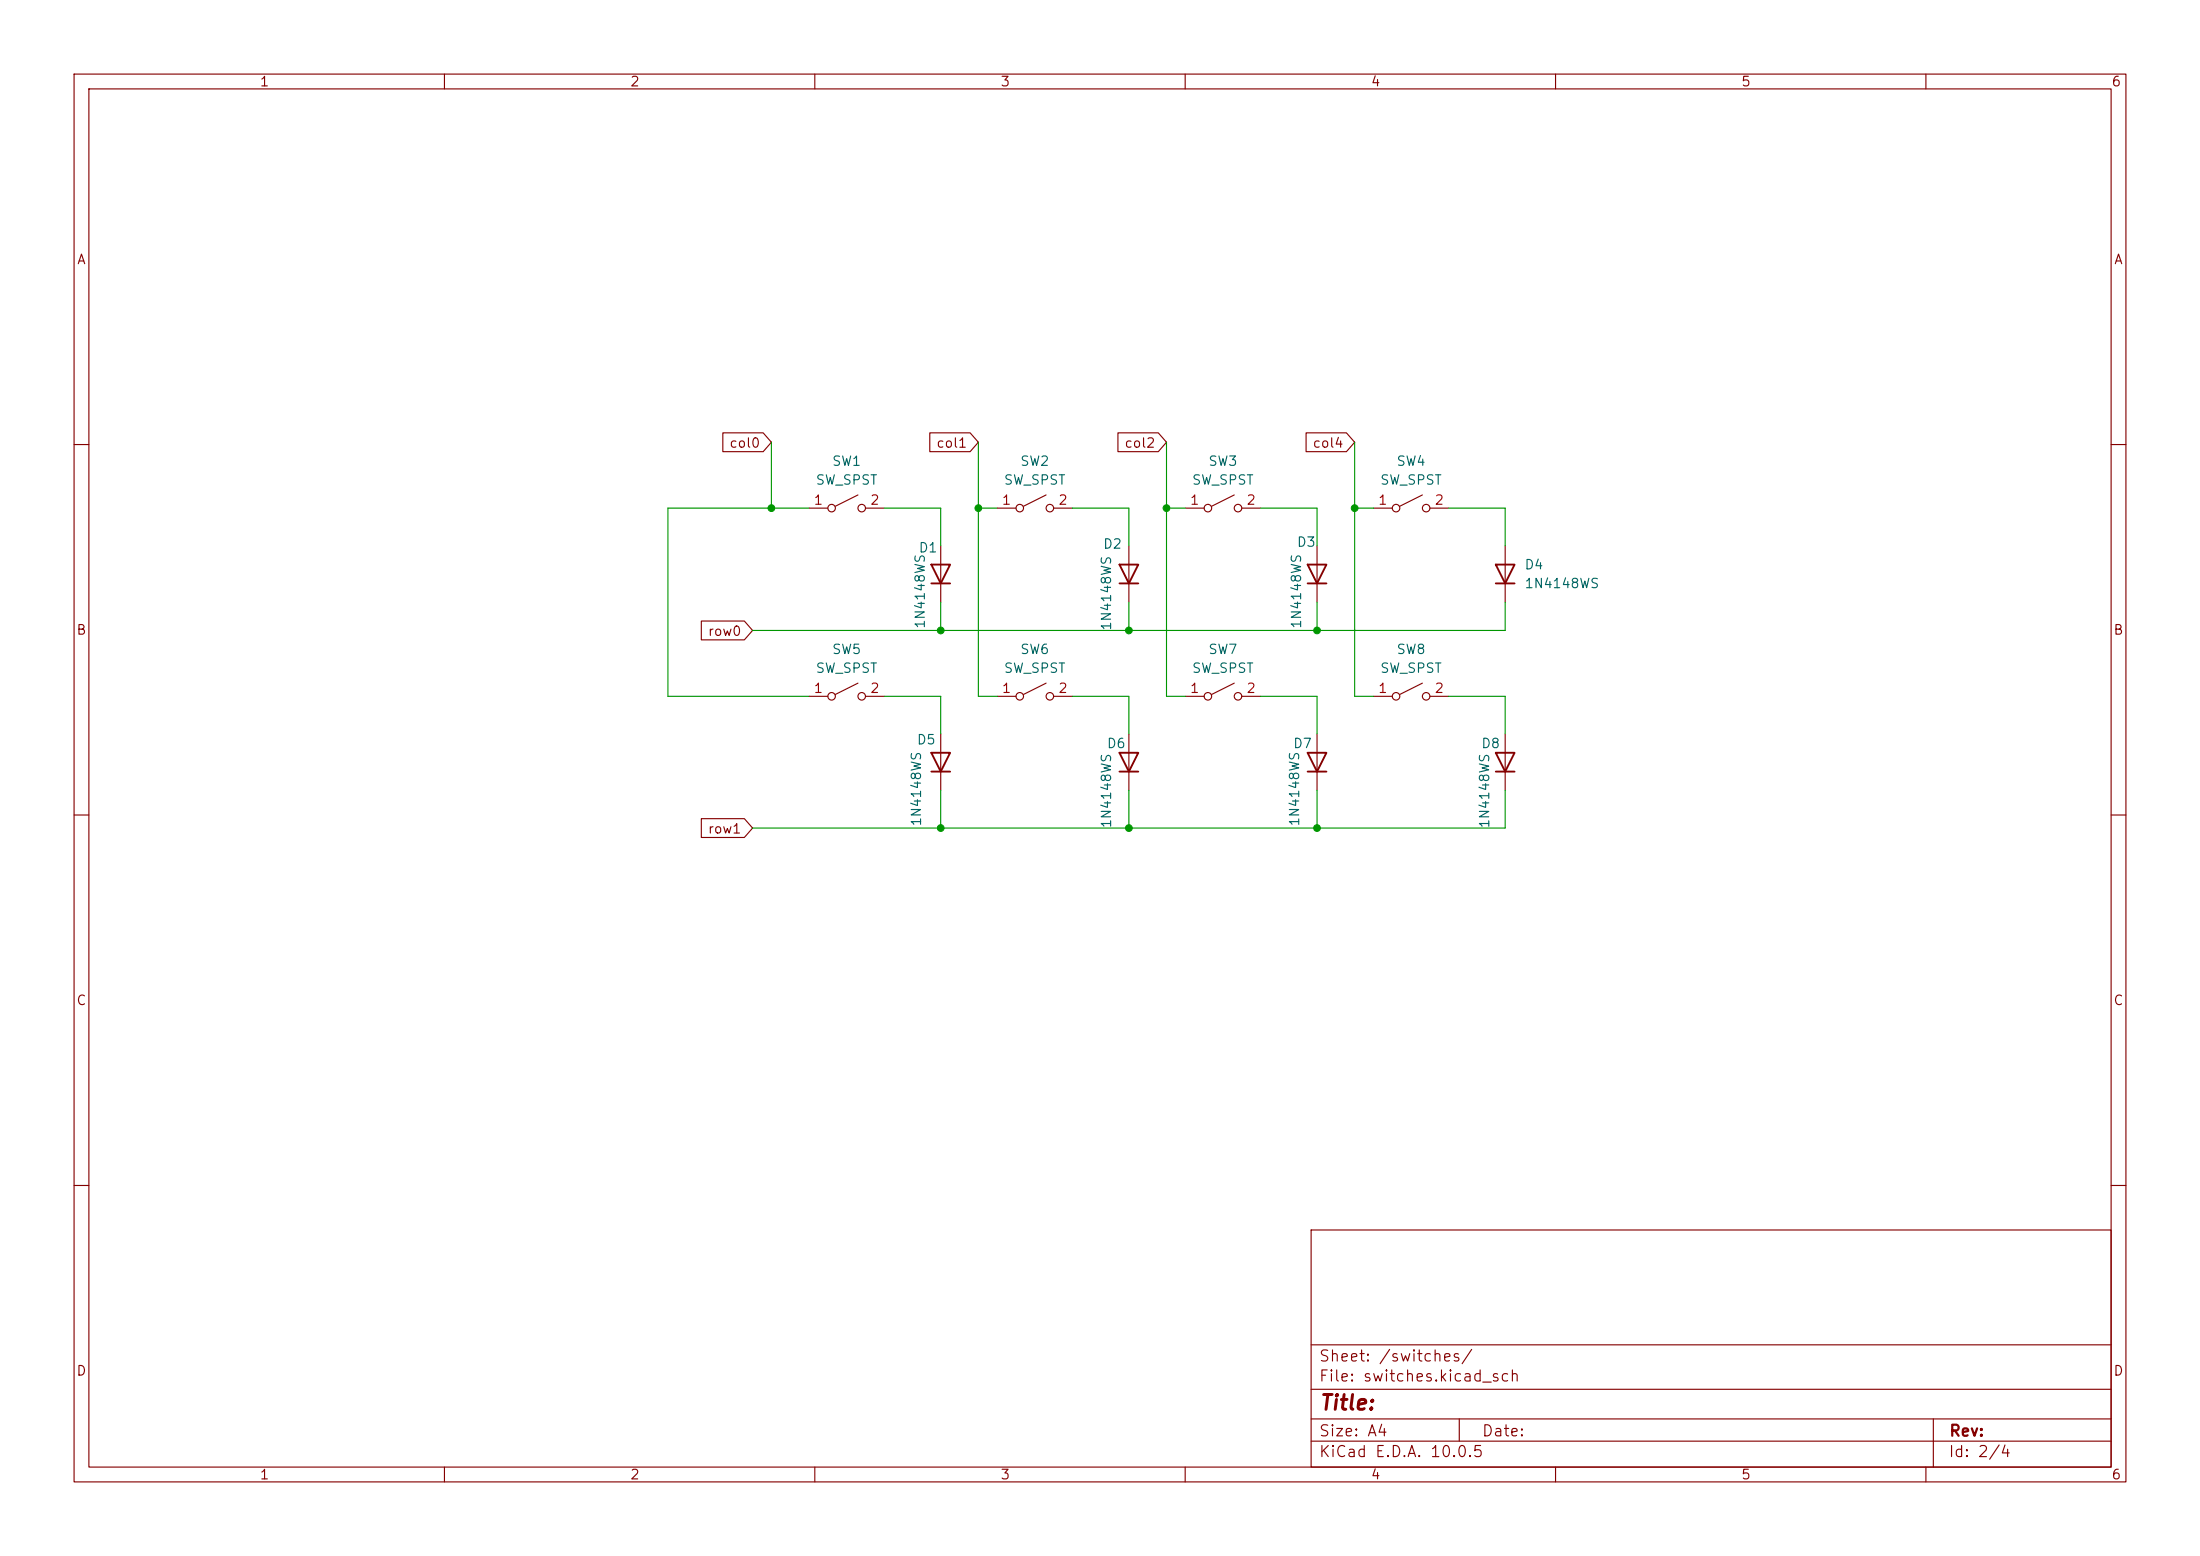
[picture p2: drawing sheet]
(kicad_sch
 (version 20260306)
 (generator "eeschema")
 (generator_version "10.0")
 (paper "A4")
 (lib_symbols
  (symbol "Diode:1N4148WS"
   (pin_numbers (hide yes))
   (pin_names (hide yes)) (exclude_from_sim no) (in_bom yes) (on_board yes)
   (in_pos_files yes)
   (duplicate_pin_numbers_are_jumpers no)
   (property "Reference" "D" (at 0 2.54 0) (show_name no) (do_not_autoplace no) (effects (font (size 1.27 1.27))))
   (property "Value" "1N4148WS" (at 0 -2.54 0) (show_name no) (do_not_autoplace no) (effects (font (size 1.27 1.27))))
   (property "Footprint" "Diode_SMD:D_SOD-323" (at 0 -4.445 0) (show_name no) (do_not_autoplace no) (hide yes) (effects (font (size 1.27 1.27))))
   (property "Datasheet" "https://www.vishay.com/docs/85751/1n4148ws.pdf" (at 0 0 0) (show_name no) (do_not_autoplace no) (hide yes) (effects (font (size 1.27 1.27))))
   (property "Description" "75V 0.15A Fast switching Diode, SOD-323" (at 0 0 0) (show_name no) (do_not_autoplace no) (hide yes) (effects (font (size 1.27 1.27))))
   (property "Sim.Device" "D" (at 0 0 0) (show_name no) (do_not_autoplace no) (hide yes) (effects (font (size 1.27 1.27))))
   (property "Sim.Pins" "1=K 2=A" (at 0 0 0) (show_name no) (do_not_autoplace no) (hide yes) (effects (font (size 1.27 1.27))))
   (symbol "1N4148WS_0_1"
    (polyline (pts (xy -1.27 1.27) (xy -1.27 -1.27)) (stroke (width 0.254) (type default)) (fill (type none)))
    (polyline (pts (xy 1.27 1.27) (xy 1.27 -1.27) (xy -1.27 0) (xy 1.27 1.27)) (stroke (width 0.254) (type default)) (fill (type none)))
    (polyline (pts (xy 1.27 0) (xy -1.27 0)) (stroke (width 0) (type default)) (fill (type none))))
   (symbol "1N4148WS_1_1"
    (pin passive line (at -3.81 0 0) (length 2.54) (name "K" (effects (font (size 1.27 1.27)))) (number "1" (effects (font (size 1.27 1.27)))))
    (pin passive line (at 3.81 0 180) (length 2.54) (name "A" (effects (font (size 1.27 1.27)))) (number "2" (effects (font (size 1.27 1.27))))))
   (embedded_fonts no))
  (symbol "Switch:SW_SPST"
   (pin_names
    (offset 0) (hide yes)) (exclude_from_sim no) (in_bom yes) (on_board yes)
   (in_pos_files yes)
   (duplicate_pin_numbers_are_jumpers no)
   (property "Reference" "SW" (at 0 3.175 0) (show_name no) (do_not_autoplace no) (effects (font (size 1.27 1.27))))
   (property "Value" "SW_SPST" (at 0 -2.54 0) (show_name no) (do_not_autoplace no) (effects (font (size 1.27 1.27))))
   (property "Footprint" "" (at 0 0 0) (show_name no) (do_not_autoplace no) (hide yes) (effects (font (size 1.27 1.27))))
   (property "Datasheet" "" (at 0 0 0) (show_name no) (do_not_autoplace no) (hide yes) (effects (font (size 1.27 1.27))))
   (property "Description" "Single Pole Single Throw (SPST) switch" (at 0 0 0) (show_name no) (do_not_autoplace no) (hide yes) (effects (font (size 1.27 1.27))))
   (symbol "SW_SPST_0_0"
    (circle (center -2.032 0) (radius 0.508) (stroke (width 0) (type default)) (fill (type none)))
    (polyline (pts (xy -1.524 0.254) (xy 1.524 1.778)) (stroke (width 0) (type default)) (fill (type none)))
    (circle (center 2.032 0) (radius 0.508) (stroke (width 0) (type default)) (fill (type none))))
   (symbol "SW_SPST_1_1"
    (pin passive line (at -5.08 0 0) (length 2.54) (name "A" (effects (font (size 1.27 1.27)))) (number "1" (effects (font (size 1.27 1.27)))))
    (pin passive line (at 5.08 0 180) (length 2.54) (name "B" (effects (font (size 1.27 1.27)))) (number "2" (effects (font (size 1.27 1.27))))))
   (embedded_fonts no)))
 (junction
  (at 104.14 68.58)
  (diameter 0)
  (color 0 0 0 0))
 (junction
  (at 152.4 85.09)
  (diameter 0)
  (color 0 0 0 0))
 (junction
  (at 177.8 85.09)
  (diameter 0)
  (color 0 0 0 0))
 (junction
  (at 127 85.09)
  (diameter 0)
  (color 0 0 0 0))
 (junction
  (at 132.08 68.58)
  (diameter 0)
  (color 0 0 0 0))
 (junction
  (at 152.4 111.76)
  (diameter 0)
  (color 0 0 0 0))
 (junction
  (at 157.48 68.58)
  (diameter 0)
  (color 0 0 0 0))
 (junction
  (at 127 111.76)
  (diameter 0)
  (color 0 0 0 0))
 (junction
  (at 177.8 111.76)
  (diameter 0)
  (color 0 0 0 0))
 (junction
  (at 182.88 68.58)
  (diameter 0)
  (color 0 0 0 0))
 (wire
  (pts (xy 177.8 111.76) (xy 177.8 106.68))
  (stroke (width 0) (type default)))
 (wire
  (pts (xy 90.17 93.98) (xy 109.22 93.98))
  (stroke (width 0) (type default)))
 (wire
  (pts (xy 203.2 68.58) (xy 203.2 73.66))
  (stroke (width 0) (type default)))
 (wire
  (pts (xy 90.17 68.58) (xy 90.17 93.98))
  (stroke (width 0) (type default)))
 (wire
  (pts (xy 203.2 106.68) (xy 203.2 111.76))
  (stroke (width 0) (type default)))
 (wire
  (pts (xy 152.4 111.76) (xy 127 111.76))
  (stroke (width 0) (type default)))
 (wire
  (pts (xy 132.08 93.98) (xy 132.08 68.58))
  (stroke (width 0) (type default)))
 (wire
  (pts (xy 177.8 85.09) (xy 177.8 81.28))
  (stroke (width 0) (type default)))
 (wire
  (pts (xy 160.02 93.98) (xy 157.48 93.98))
  (stroke (width 0) (type default)))
 (wire
  (pts (xy 152.4 93.98) (xy 152.4 99.06))
  (stroke (width 0) (type default)))
 (wire
  (pts (xy 119.38 68.58) (xy 127 68.58))
  (stroke (width 0) (type default)))
 (wire
  (pts (xy 127 111.76) (xy 127 106.68))
  (stroke (width 0) (type default)))
 (wire
  (pts (xy 157.48 59.69) (xy 157.48 68.58))
  (stroke (width 0) (type default)))
 (wire
  (pts (xy 104.14 59.69) (xy 104.14 68.58))
  (stroke (width 0) (type default)))
 (wire
  (pts (xy 127 85.09) (xy 127 81.28))
  (stroke (width 0) (type default)))
 (wire
  (pts (xy 195.58 93.98) (xy 203.2 93.98))
  (stroke (width 0) (type default)))
 (wire
  (pts (xy 144.78 93.98) (xy 152.4 93.98))
  (stroke (width 0) (type default)))
 (wire
  (pts (xy 144.78 68.58) (xy 152.4 68.58))
  (stroke (width 0) (type default)))
 (wire
  (pts (xy 177.8 85.09) (xy 152.4 85.09))
  (stroke (width 0) (type default)))
 (wire
  (pts (xy 90.17 68.58) (xy 104.14 68.58))
  (stroke (width 0) (type default)))
 (wire
  (pts (xy 170.18 93.98) (xy 177.8 93.98))
  (stroke (width 0) (type default)))
 (wire
  (pts (xy 101.6 85.09) (xy 127 85.09))
  (stroke (width 0) (type default)))
 (wire
  (pts (xy 152.4 68.58) (xy 152.4 73.66))
  (stroke (width 0) (type default)))
 (wire
  (pts (xy 101.6 111.76) (xy 127 111.76))
  (stroke (width 0) (type default)))
 (wire
  (pts (xy 203.2 85.09) (xy 177.8 85.09))
  (stroke (width 0) (type default)))
 (wire
  (pts (xy 152.4 85.09) (xy 152.4 81.28))
  (stroke (width 0) (type default)))
 (wire
  (pts (xy 134.62 93.98) (xy 132.08 93.98))
  (stroke (width 0) (type default)))
 (wire
  (pts (xy 127 68.58) (xy 127 73.66))
  (stroke (width 0) (type default)))
 (wire
  (pts (xy 132.08 68.58) (xy 134.62 68.58))
  (stroke (width 0) (type default)))
 (wire
  (pts (xy 203.2 93.98) (xy 203.2 99.06))
  (stroke (width 0) (type default)))
 (wire
  (pts (xy 152.4 111.76) (xy 152.4 106.68))
  (stroke (width 0) (type default)))
 (wire
  (pts (xy 185.42 93.98) (xy 182.88 93.98))
  (stroke (width 0) (type default)))
 (wire
  (pts (xy 182.88 93.98) (xy 182.88 68.58))
  (stroke (width 0) (type default)))
 (wire
  (pts (xy 203.2 81.28) (xy 203.2 85.09))
  (stroke (width 0) (type default)))
 (wire
  (pts (xy 119.38 93.98) (xy 127 93.98))
  (stroke (width 0) (type default)))
 (wire
  (pts (xy 182.88 59.69) (xy 182.88 68.58))
  (stroke (width 0) (type default)))
 (wire
  (pts (xy 152.4 85.09) (xy 127 85.09))
  (stroke (width 0) (type default)))
 (wire
  (pts (xy 203.2 111.76) (xy 177.8 111.76))
  (stroke (width 0) (type default)))
 (wire
  (pts (xy 195.58 68.58) (xy 203.2 68.58))
  (stroke (width 0) (type default)))
 (wire
  (pts (xy 132.08 59.69) (xy 132.08 68.58))
  (stroke (width 0) (type default)))
 (wire
  (pts (xy 170.18 68.58) (xy 177.8 68.58))
  (stroke (width 0) (type default)))
 (wire
  (pts (xy 157.48 93.98) (xy 157.48 68.58))
  (stroke (width 0) (type default)))
 (wire
  (pts (xy 177.8 111.76) (xy 152.4 111.76))
  (stroke (width 0) (type default)))
 (wire
  (pts (xy 157.48 68.58) (xy 160.02 68.58))
  (stroke (width 0) (type default)))
 (wire
  (pts (xy 177.8 68.58) (xy 177.8 73.66))
  (stroke (width 0) (type default)))
 (wire
  (pts (xy 104.14 68.58) (xy 109.22 68.58))
  (stroke (width 0) (type default)))
 (wire
  (pts (xy 127 93.98) (xy 127 99.06))
  (stroke (width 0) (type default)))
 (wire
  (pts (xy 182.88 68.58) (xy 185.42 68.58))
  (stroke (width 0) (type default)))
 (wire
  (pts (xy 177.8 93.98) (xy 177.8 99.06))
  (stroke (width 0) (type default)))
 (global_label "col2"
  (shape input)
  (at 157.48 59.69 180)
  (fields_autoplaced yes)
  (effects (font (size 1.27 1.27)) (justify right))
  (property "Intersheetrefs" "${INTERSHEET_REFS}" (at 150.3825 59.69 0) (hide yes) (show_name no) (do_not_autoplace no) (effects (font (size 1.27 1.27)) (justify right))))
 (global_label "row1"
  (shape input)
  (at 101.6 111.76 180)
  (fields_autoplaced yes)
  (effects (font (size 1.27 1.27)) (justify right))
  (property "Intersheetrefs" "${INTERSHEET_REFS}" (at 94.1396 111.76 0) (hide yes) (show_name no) (do_not_autoplace no) (effects (font (size 1.27 1.27)) (justify right))))
 (global_label "row0"
  (shape input)
  (at 101.6 85.09 180)
  (fields_autoplaced yes)
  (effects (font (size 1.27 1.27)) (justify right))
  (property "Intersheetrefs" "${INTERSHEET_REFS}" (at 94.1396 85.09 0) (hide yes) (show_name no) (do_not_autoplace no) (effects (font (size 1.27 1.27)) (justify right))))
 (global_label "col4"
  (shape input)
  (at 182.88 59.69 180)
  (fields_autoplaced yes)
  (effects (font (size 1.27 1.27)) (justify right))
  (property "Intersheetrefs" "${INTERSHEET_REFS}" (at 175.7825 59.69 0) (hide yes) (show_name no) (do_not_autoplace no) (effects (font (size 1.27 1.27)) (justify right))))
 (global_label "col0"
  (shape input)
  (at 104.14 59.69 180)
  (fields_autoplaced yes)
  (effects (font (size 1.27 1.27)) (justify right))
  (property "Intersheetrefs" "${INTERSHEET_REFS}" (at 97.0425 59.69 0) (hide yes) (show_name no) (do_not_autoplace no) (effects (font (size 1.27 1.27)) (justify right))))
 (global_label "col1"
  (shape input)
  (at 132.08 59.69 180)
  (fields_autoplaced yes)
  (effects (font (size 1.27 1.27)) (justify right))
  (property "Intersheetrefs" "${INTERSHEET_REFS}" (at 124.9825 59.69 0) (hide yes) (show_name no) (do_not_autoplace no) (effects (font (size 1.27 1.27)) (justify right))))
 (symbol
  (lib_id "Switch:SW_SPST")
  (at 114.3 68.58 0)
  (unit 1)
  (body_style 1)
  (exclude_from_sim no)
  (in_bom yes)
  (on_board yes)
  (in_pos_files yes)
  (dnp no)
  (fields_autoplaced yes)
  (property "Reference" "SW1" (at 114.3 62.23 0) (show_name no) (do_not_autoplace no) (effects (font (size 1.27 1.27))))
  (property "Value" "SW_SPST" (at 114.3 64.77 0) (show_name no) (do_not_autoplace no) (effects (font (size 1.27 1.27))))
  (property "Footprint" "cherrymx:SW_Cherry_MX_1.00u_Plate" (at 114.3 68.58 0) (hide yes) (show_name no) (do_not_autoplace no) (effects (font (size 1.27 1.27))))
  (property "Datasheet" "" (at 114.3 68.58 0) (hide yes) (show_name no) (do_not_autoplace no) (effects (font (size 1.27 1.27))))
  (property "Description" "Single Pole Single Throw (SPST) switch" (at 114.3 68.58 0) (hide yes) (show_name no) (do_not_autoplace no) (effects (font (size 1.27 1.27))))
  (pin "1")
  (pin "2"))
 (symbol
  (lib_id "Diode:1N4148WS")
  (at 127 77.47 90)
  (unit 1)
  (body_style 1)
  (exclude_from_sim no)
  (in_bom yes)
  (on_board yes)
  (in_pos_files yes)
  (dnp no)
  (property "Reference" "D1" (at 123.952 73.914 90) (show_name no) (do_not_autoplace no) (effects (font (size 1.27 1.27)) (justify right)))
  (property "Value" "1N4148WS" (at 124.206 74.676 0) (show_name no) (do_not_autoplace no) (effects (font (size 1.27 1.27)) (justify right)))
  (property "Footprint" "Diode_SMD:D_SOD-323" (at 131.445 77.47 0) (hide yes) (show_name no) (do_not_autoplace no) (effects (font (size 1.27 1.27))))
  (property "Datasheet" "https://www.vishay.com/docs/85751/1n4148ws.pdf" (at 127 77.47 0) (hide yes) (show_name no) (do_not_autoplace no) (effects (font (size 1.27 1.27))))
  (property "Description" "75V 0.15A Fast switching Diode, SOD-323" (at 127 77.47 0) (hide yes) (show_name no) (do_not_autoplace no) (effects (font (size 1.27 1.27))))
  (property "Sim.Device" "D" (at 127 77.47 0) (hide yes) (show_name no) (do_not_autoplace no) (effects (font (size 1.27 1.27))))
  (property "Sim.Pins" "1=K 2=A" (at 127 77.47 0) (hide yes) (show_name no) (do_not_autoplace no) (effects (font (size 1.27 1.27))))
  (pin "1")
  (pin "2"))
 (symbol
  (lib_id "Switch:SW_SPST")
  (at 190.5 93.98 0)
  (unit 1)
  (body_style 1)
  (exclude_from_sim no)
  (in_bom yes)
  (on_board yes)
  (in_pos_files yes)
  (dnp no)
  (fields_autoplaced yes)
  (property "Reference" "SW8" (at 190.5 87.63 0) (show_name no) (do_not_autoplace no) (effects (font (size 1.27 1.27))))
  (property "Value" "SW_SPST" (at 190.5 90.17 0) (show_name no) (do_not_autoplace no) (effects (font (size 1.27 1.27))))
  (property "Footprint" "cherrymx:SW_Cherry_MX_1.00u_Plate" (at 190.5 93.98 0) (hide yes) (show_name no) (do_not_autoplace no) (effects (font (size 1.27 1.27))))
  (property "Datasheet" "" (at 190.5 93.98 0) (hide yes) (show_name no) (do_not_autoplace no) (effects (font (size 1.27 1.27))))
  (property "Description" "Single Pole Single Throw (SPST) switch" (at 190.5 93.98 0) (hide yes) (show_name no) (do_not_autoplace no) (effects (font (size 1.27 1.27))))
  (pin "1")
  (pin "2"))
 (symbol
  (lib_id "Switch:SW_SPST")
  (at 190.5 68.58 0)
  (unit 1)
  (body_style 1)
  (exclude_from_sim no)
  (in_bom yes)
  (on_board yes)
  (in_pos_files yes)
  (dnp no)
  (fields_autoplaced yes)
  (property "Reference" "SW4" (at 190.5 62.23 0) (show_name no) (do_not_autoplace no) (effects (font (size 1.27 1.27))))
  (property "Value" "SW_SPST" (at 190.5 64.77 0) (show_name no) (do_not_autoplace no) (effects (font (size 1.27 1.27))))
  (property "Footprint" "cherrymx:SW_Cherry_MX_1.00u_Plate" (at 190.5 68.58 0) (hide yes) (show_name no) (do_not_autoplace no) (effects (font (size 1.27 1.27))))
  (property "Datasheet" "" (at 190.5 68.58 0) (hide yes) (show_name no) (do_not_autoplace no) (effects (font (size 1.27 1.27))))
  (property "Description" "Single Pole Single Throw (SPST) switch" (at 190.5 68.58 0) (hide yes) (show_name no) (do_not_autoplace no) (effects (font (size 1.27 1.27))))
  (pin "1")
  (pin "2"))
 (symbol
  (lib_id "Switch:SW_SPST")
  (at 139.7 93.98 0)
  (unit 1)
  (body_style 1)
  (exclude_from_sim no)
  (in_bom yes)
  (on_board yes)
  (in_pos_files yes)
  (dnp no)
  (fields_autoplaced yes)
  (property "Reference" "SW6" (at 139.7 87.63 0) (show_name no) (do_not_autoplace no) (effects (font (size 1.27 1.27))))
  (property "Value" "SW_SPST" (at 139.7 90.17 0) (show_name no) (do_not_autoplace no) (effects (font (size 1.27 1.27))))
  (property "Footprint" "cherrymx:SW_Cherry_MX_1.00u_Plate" (at 139.7 93.98 0) (hide yes) (show_name no) (do_not_autoplace no) (effects (font (size 1.27 1.27))))
  (property "Datasheet" "" (at 139.7 93.98 0) (hide yes) (show_name no) (do_not_autoplace no) (effects (font (size 1.27 1.27))))
  (property "Description" "Single Pole Single Throw (SPST) switch" (at 139.7 93.98 0) (hide yes) (show_name no) (do_not_autoplace no) (effects (font (size 1.27 1.27))))
  (pin "1")
  (pin "2"))
 (symbol
  (lib_id "Diode:1N4148WS")
  (at 203.2 77.47 90)
  (unit 1)
  (body_style 1)
  (exclude_from_sim no)
  (in_bom yes)
  (on_board yes)
  (in_pos_files yes)
  (dnp no)
  (fields_autoplaced yes)
  (property "Reference" "D4" (at 205.74 76.1999 90) (show_name no) (do_not_autoplace no) (effects (font (size 1.27 1.27)) (justify right)))
  (property "Value" "1N4148WS" (at 205.74 78.7399 90) (show_name no) (do_not_autoplace no) (effects (font (size 1.27 1.27)) (justify right)))
  (property "Footprint" "Diode_SMD:D_SOD-323" (at 207.645 77.47 0) (hide yes) (show_name no) (do_not_autoplace no) (effects (font (size 1.27 1.27))))
  (property "Datasheet" "https://www.vishay.com/docs/85751/1n4148ws.pdf" (at 203.2 77.47 0) (hide yes) (show_name no) (do_not_autoplace no) (effects (font (size 1.27 1.27))))
  (property "Description" "75V 0.15A Fast switching Diode, SOD-323" (at 203.2 77.47 0) (hide yes) (show_name no) (do_not_autoplace no) (effects (font (size 1.27 1.27))))
  (property "Sim.Device" "D" (at 203.2 77.47 0) (hide yes) (show_name no) (do_not_autoplace no) (effects (font (size 1.27 1.27))))
  (property "Sim.Pins" "1=K 2=A" (at 203.2 77.47 0) (hide yes) (show_name no) (do_not_autoplace no) (effects (font (size 1.27 1.27))))
  (pin "1")
  (pin "2"))
 (symbol
  (lib_id "Diode:1N4148WS")
  (at 152.4 102.87 90)
  (unit 1)
  (body_style 1)
  (exclude_from_sim no)
  (in_bom yes)
  (on_board yes)
  (in_pos_files yes)
  (dnp no)
  (property "Reference" "D6" (at 149.352 100.33 90) (show_name no) (do_not_autoplace no) (effects (font (size 1.27 1.27)) (justify right)))
  (property "Value" "1N4148WS" (at 149.352 101.6 0) (show_name no) (do_not_autoplace no) (effects (font (size 1.27 1.27)) (justify right)))
  (property "Footprint" "Diode_SMD:D_SOD-323" (at 156.845 102.87 0) (hide yes) (show_name no) (do_not_autoplace no) (effects (font (size 1.27 1.27))))
  (property "Datasheet" "https://www.vishay.com/docs/85751/1n4148ws.pdf" (at 152.4 102.87 0) (hide yes) (show_name no) (do_not_autoplace no) (effects (font (size 1.27 1.27))))
  (property "Description" "75V 0.15A Fast switching Diode, SOD-323" (at 152.4 102.87 0) (hide yes) (show_name no) (do_not_autoplace no) (effects (font (size 1.27 1.27))))
  (property "Sim.Device" "D" (at 152.4 102.87 0) (hide yes) (show_name no) (do_not_autoplace no) (effects (font (size 1.27 1.27))))
  (property "Sim.Pins" "1=K 2=A" (at 152.4 102.87 0) (hide yes) (show_name no) (do_not_autoplace no) (effects (font (size 1.27 1.27))))
  (pin "1")
  (pin "2"))
 (symbol
  (lib_id "Switch:SW_SPST")
  (at 139.7 68.58 0)
  (unit 1)
  (body_style 1)
  (exclude_from_sim no)
  (in_bom yes)
  (on_board yes)
  (in_pos_files yes)
  (dnp no)
  (fields_autoplaced yes)
  (property "Reference" "SW2" (at 139.7 62.23 0) (show_name no) (do_not_autoplace no) (effects (font (size 1.27 1.27))))
  (property "Value" "SW_SPST" (at 139.7 64.77 0) (show_name no) (do_not_autoplace no) (effects (font (size 1.27 1.27))))
  (property "Footprint" "cherrymx:SW_Cherry_MX_1.00u_Plate" (at 139.7 68.58 0) (hide yes) (show_name no) (do_not_autoplace no) (effects (font (size 1.27 1.27))))
  (property "Datasheet" "" (at 139.7 68.58 0) (hide yes) (show_name no) (do_not_autoplace no) (effects (font (size 1.27 1.27))))
  (property "Description" "Single Pole Single Throw (SPST) switch" (at 139.7 68.58 0) (hide yes) (show_name no) (do_not_autoplace no) (effects (font (size 1.27 1.27))))
  (pin "1")
  (pin "2"))
 (symbol
  (lib_id "Switch:SW_SPST")
  (at 165.1 93.98 0)
  (unit 1)
  (body_style 1)
  (exclude_from_sim no)
  (in_bom yes)
  (on_board yes)
  (in_pos_files yes)
  (dnp no)
  (fields_autoplaced yes)
  (property "Reference" "SW7" (at 165.1 87.63 0) (show_name no) (do_not_autoplace no) (effects (font (size 1.27 1.27))))
  (property "Value" "SW_SPST" (at 165.1 90.17 0) (show_name no) (do_not_autoplace no) (effects (font (size 1.27 1.27))))
  (property "Footprint" "cherrymx:SW_Cherry_MX_1.00u_Plate" (at 165.1 93.98 0) (hide yes) (show_name no) (do_not_autoplace no) (effects (font (size 1.27 1.27))))
  (property "Datasheet" "" (at 165.1 93.98 0) (hide yes) (show_name no) (do_not_autoplace no) (effects (font (size 1.27 1.27))))
  (property "Description" "Single Pole Single Throw (SPST) switch" (at 165.1 93.98 0) (hide yes) (show_name no) (do_not_autoplace no) (effects (font (size 1.27 1.27))))
  (pin "1")
  (pin "2"))
 (symbol
  (lib_id "Diode:1N4148WS")
  (at 203.2 102.87 90)
  (unit 1)
  (body_style 1)
  (exclude_from_sim no)
  (in_bom yes)
  (on_board yes)
  (in_pos_files yes)
  (dnp no)
  (property "Reference" "D8" (at 199.898 100.33 90) (show_name no) (do_not_autoplace no) (effects (font (size 1.27 1.27)) (justify right)))
  (property "Value" "1N4148WS" (at 200.406 101.6 0) (show_name no) (do_not_autoplace no) (effects (font (size 1.27 1.27)) (justify right)))
  (property "Footprint" "Diode_SMD:D_SOD-323" (at 207.645 102.87 0) (hide yes) (show_name no) (do_not_autoplace no) (effects (font (size 1.27 1.27))))
  (property "Datasheet" "https://www.vishay.com/docs/85751/1n4148ws.pdf" (at 203.2 102.87 0) (hide yes) (show_name no) (do_not_autoplace no) (effects (font (size 1.27 1.27))))
  (property "Description" "75V 0.15A Fast switching Diode, SOD-323" (at 203.2 102.87 0) (hide yes) (show_name no) (do_not_autoplace no) (effects (font (size 1.27 1.27))))
  (property "Sim.Device" "D" (at 203.2 102.87 0) (hide yes) (show_name no) (do_not_autoplace no) (effects (font (size 1.27 1.27))))
  (property "Sim.Pins" "1=K 2=A" (at 203.2 102.87 0) (hide yes) (show_name no) (do_not_autoplace no) (effects (font (size 1.27 1.27))))
  (pin "1")
  (pin "2"))
 (symbol
  (lib_id "Diode:1N4148WS")
  (at 152.4 77.47 90)
  (unit 1)
  (body_style 1)
  (exclude_from_sim no)
  (in_bom yes)
  (on_board yes)
  (in_pos_files yes)
  (dnp no)
  (property "Reference" "D2" (at 148.844 73.406 90) (show_name no) (do_not_autoplace no) (effects (font (size 1.27 1.27)) (justify right)))
  (property "Value" "1N4148WS" (at 149.352 74.93 0) (show_name no) (do_not_autoplace no) (effects (font (size 1.27 1.27)) (justify right)))
  (property "Footprint" "Diode_SMD:D_SOD-323" (at 156.845 77.47 0) (hide yes) (show_name no) (do_not_autoplace no) (effects (font (size 1.27 1.27))))
  (property "Datasheet" "https://www.vishay.com/docs/85751/1n4148ws.pdf" (at 152.4 77.47 0) (hide yes) (show_name no) (do_not_autoplace no) (effects (font (size 1.27 1.27))))
  (property "Description" "75V 0.15A Fast switching Diode, SOD-323" (at 152.4 77.47 0) (hide yes) (show_name no) (do_not_autoplace no) (effects (font (size 1.27 1.27))))
  (property "Sim.Device" "D" (at 152.4 77.47 0) (hide yes) (show_name no) (do_not_autoplace no) (effects (font (size 1.27 1.27))))
  (property "Sim.Pins" "1=K 2=A" (at 152.4 77.47 0) (hide yes) (show_name no) (do_not_autoplace no) (effects (font (size 1.27 1.27))))
  (pin "1")
  (pin "2"))
 (symbol
  (lib_id "Diode:1N4148WS")
  (at 177.8 102.87 90)
  (unit 1)
  (body_style 1)
  (exclude_from_sim no)
  (in_bom yes)
  (on_board yes)
  (in_pos_files yes)
  (dnp no)
  (property "Reference" "D7" (at 174.498 100.33 90) (show_name no) (do_not_autoplace no) (effects (font (size 1.27 1.27)) (justify right)))
  (property "Value" "1N4148WS" (at 174.752 101.346 0) (show_name no) (do_not_autoplace no) (effects (font (size 1.27 1.27)) (justify right)))
  (property "Footprint" "Diode_SMD:D_SOD-323" (at 182.245 102.87 0) (hide yes) (show_name no) (do_not_autoplace no) (effects (font (size 1.27 1.27))))
  (property "Datasheet" "https://www.vishay.com/docs/85751/1n4148ws.pdf" (at 177.8 102.87 0) (hide yes) (show_name no) (do_not_autoplace no) (effects (font (size 1.27 1.27))))
  (property "Description" "75V 0.15A Fast switching Diode, SOD-323" (at 177.8 102.87 0) (hide yes) (show_name no) (do_not_autoplace no) (effects (font (size 1.27 1.27))))
  (property "Sim.Device" "D" (at 177.8 102.87 0) (hide yes) (show_name no) (do_not_autoplace no) (effects (font (size 1.27 1.27))))
  (property "Sim.Pins" "1=K 2=A" (at 177.8 102.87 0) (hide yes) (show_name no) (do_not_autoplace no) (effects (font (size 1.27 1.27))))
  (pin "1")
  (pin "2"))
 (symbol
  (lib_id "Diode:1N4148WS")
  (at 127 102.87 90)
  (unit 1)
  (body_style 1)
  (exclude_from_sim no)
  (in_bom yes)
  (on_board yes)
  (in_pos_files yes)
  (dnp no)
  (property "Reference" "D5" (at 123.698 99.822 90) (show_name no) (do_not_autoplace no) (effects (font (size 1.27 1.27)) (justify right)))
  (property "Value" "1N4148WS" (at 123.698 101.346 0) (show_name no) (do_not_autoplace no) (effects (font (size 1.27 1.27)) (justify right)))
  (property "Footprint" "Diode_SMD:D_SOD-323" (at 131.445 102.87 0) (hide yes) (show_name no) (do_not_autoplace no) (effects (font (size 1.27 1.27))))
  (property "Datasheet" "https://www.vishay.com/docs/85751/1n4148ws.pdf" (at 127 102.87 0) (hide yes) (show_name no) (do_not_autoplace no) (effects (font (size 1.27 1.27))))
  (property "Description" "75V 0.15A Fast switching Diode, SOD-323" (at 127 102.87 0) (hide yes) (show_name no) (do_not_autoplace no) (effects (font (size 1.27 1.27))))
  (property "Sim.Device" "D" (at 127 102.87 0) (hide yes) (show_name no) (do_not_autoplace no) (effects (font (size 1.27 1.27))))
  (property "Sim.Pins" "1=K 2=A" (at 127 102.87 0) (hide yes) (show_name no) (do_not_autoplace no) (effects (font (size 1.27 1.27))))
  (pin "1")
  (pin "2"))
 (symbol
  (lib_id "Switch:SW_SPST")
  (at 165.1 68.58 0)
  (unit 1)
  (body_style 1)
  (exclude_from_sim no)
  (in_bom yes)
  (on_board yes)
  (in_pos_files yes)
  (dnp no)
  (fields_autoplaced yes)
  (property "Reference" "SW3" (at 165.1 62.23 0) (show_name no) (do_not_autoplace no) (effects (font (size 1.27 1.27))))
  (property "Value" "SW_SPST" (at 165.1 64.77 0) (show_name no) (do_not_autoplace no) (effects (font (size 1.27 1.27))))
  (property "Footprint" "cherrymx:SW_Cherry_MX_1.00u_Plate" (at 165.1 68.58 0) (hide yes) (show_name no) (do_not_autoplace no) (effects (font (size 1.27 1.27))))
  (property "Datasheet" "" (at 165.1 68.58 0) (hide yes) (show_name no) (do_not_autoplace no) (effects (font (size 1.27 1.27))))
  (property "Description" "Single Pole Single Throw (SPST) switch" (at 165.1 68.58 0) (hide yes) (show_name no) (do_not_autoplace no) (effects (font (size 1.27 1.27))))
  (pin "1")
  (pin "2"))
 (symbol
  (lib_id "Diode:1N4148WS")
  (at 177.8 77.47 90)
  (unit 1)
  (body_style 1)
  (exclude_from_sim no)
  (in_bom yes)
  (on_board yes)
  (in_pos_files yes)
  (dnp no)
  (property "Reference" "D3" (at 175.006 73.152 90) (show_name no) (do_not_autoplace no) (effects (font (size 1.27 1.27)) (justify right)))
  (property "Value" "1N4148WS" (at 175.006 74.676 0) (show_name no) (do_not_autoplace no) (effects (font (size 1.27 1.27)) (justify right)))
  (property "Footprint" "Diode_SMD:D_SOD-323" (at 182.245 77.47 0) (hide yes) (show_name no) (do_not_autoplace no) (effects (font (size 1.27 1.27))))
  (property "Datasheet" "https://www.vishay.com/docs/85751/1n4148ws.pdf" (at 177.8 77.47 0) (hide yes) (show_name no) (do_not_autoplace no) (effects (font (size 1.27 1.27))))
  (property "Description" "75V 0.15A Fast switching Diode, SOD-323" (at 177.8 77.47 0) (hide yes) (show_name no) (do_not_autoplace no) (effects (font (size 1.27 1.27))))
  (property "Sim.Device" "D" (at 177.8 77.47 0) (hide yes) (show_name no) (do_not_autoplace no) (effects (font (size 1.27 1.27))))
  (property "Sim.Pins" "1=K 2=A" (at 177.8 77.47 0) (hide yes) (show_name no) (do_not_autoplace no) (effects (font (size 1.27 1.27))))
  (pin "1")
  (pin "2"))
 (symbol
  (lib_id "Switch:SW_SPST")
  (at 114.3 93.98 0)
  (unit 1)
  (body_style 1)
  (exclude_from_sim no)
  (in_bom yes)
  (on_board yes)
  (in_pos_files yes)
  (dnp no)
  (fields_autoplaced yes)
  (property "Reference" "SW5" (at 114.3 87.63 0) (show_name no) (do_not_autoplace no) (effects (font (size 1.27 1.27))))
  (property "Value" "SW_SPST" (at 114.3 90.17 0) (show_name no) (do_not_autoplace no) (effects (font (size 1.27 1.27))))
  (property "Footprint" "cherrymx:SW_Cherry_MX_1.00u_Plate" (at 114.3 93.98 0) (hide yes) (show_name no) (do_not_autoplace no) (effects (font (size 1.27 1.27))))
  (property "Datasheet" "" (at 114.3 93.98 0) (hide yes) (show_name no) (do_not_autoplace no) (effects (font (size 1.27 1.27))))
  (property "Description" "Single Pole Single Throw (SPST) switch" (at 114.3 93.98 0) (hide yes) (show_name no) (do_not_autoplace no) (effects (font (size 1.27 1.27))))
  (pin "1")
  (pin "2")))
